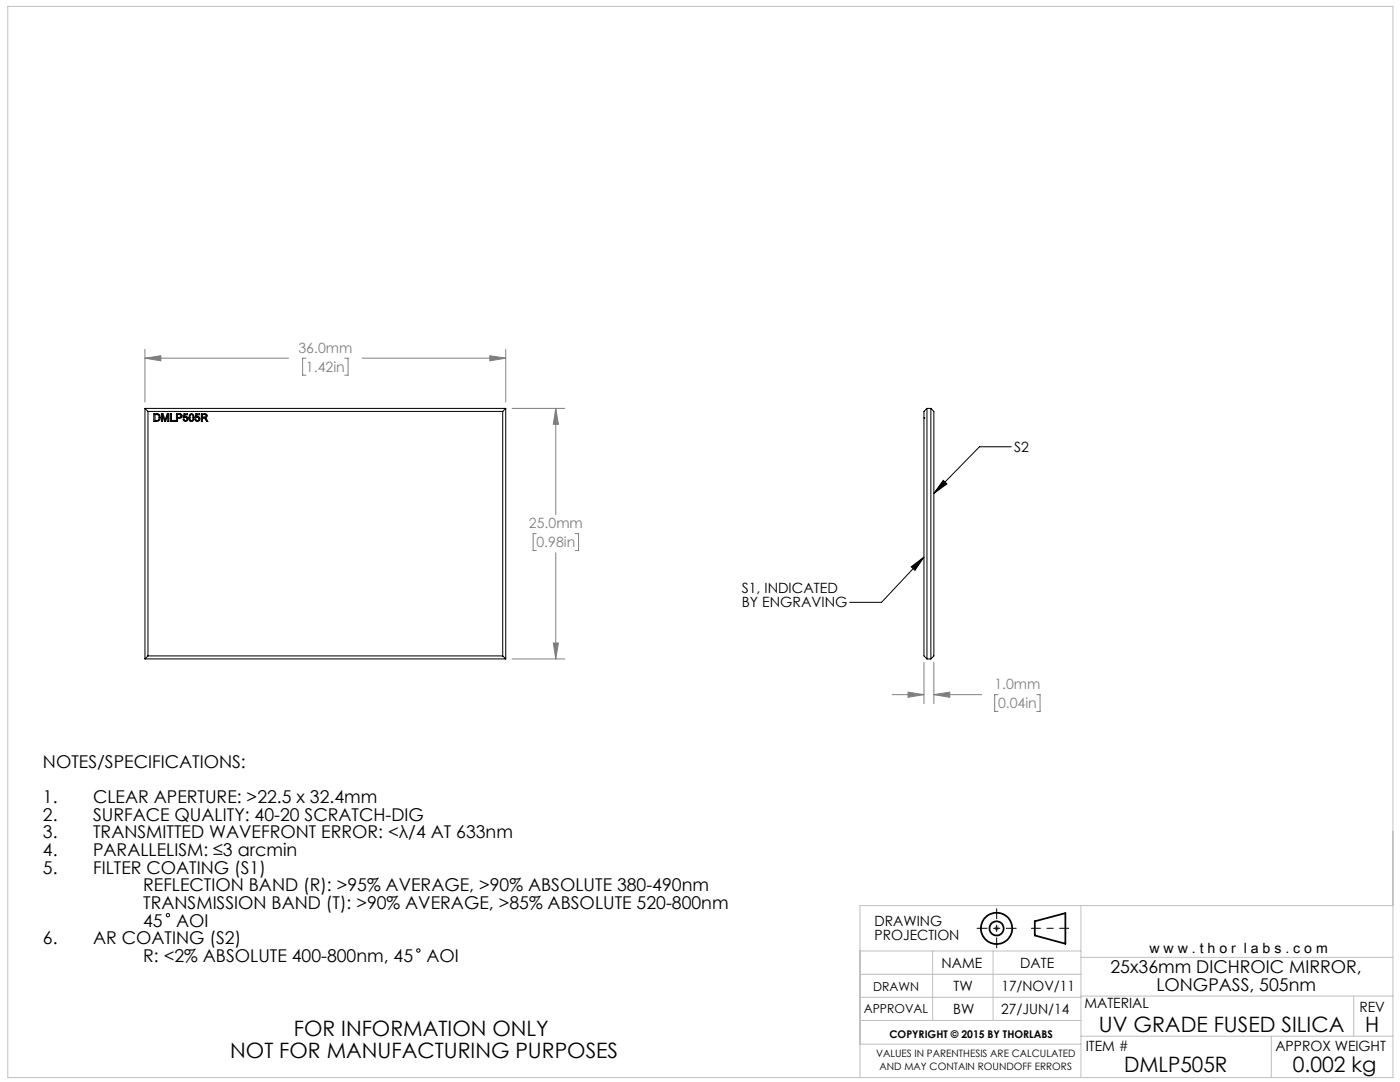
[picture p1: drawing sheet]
<svg xmlns="http://www.w3.org/2000/svg" width="279mm" height="216mm" viewBox="0 0 279 216" stroke-linecap="round" stroke-linejoin="round" font-family="sans-serif">
<g fill="none" stroke="#000" stroke-width=".35">
<path d="M206.5 183.8l6.1-1.6v6.1l-6.1-1.6z"/>
<circle cx="198.9" cy="185.2" r="3.1"/>
<circle cx="198.9" cy="185.2" r="1.4"/>
</g>
<g fill="none" stroke="#808080" stroke-width=".2">
<path d="M28.9 71.5l3.2-.5v1zM28.9 71.5h28.7M28.9 69.7v10.5M61.1 71.5h-.7v3.4h.7M68.8 71.5h.7v3.4h-.7M72.3 71.5h28.6M97.8 71l3.1 .5-3.1 .5zM100.9 69.7v10.5M102.2 81.5h10.5M110.9 81.5l.5 3.2h-1zM110.9 81.5v21.2M107 106.5h-.6v3.4h.6"/>
<path d="M110.9 110.3v21.2M114.8 106.5h.7v3.4h-.7M102.2 131.5h10.5M110.4 128.3h1l-.5 3.2zM178 138.6h6.4M181.2 138.1l3.2 .5-3.2 .5zM184.4 132.2v8.2M186.4 138.6l3.1-.5v1zM186.4 138.6h9.5M186.4 132.2v8.2M199.2 138.6h-.7v3.4h.7M206.9 138.6h.7v3.4h-.7"/>
<path d="M198.4 185.2h1M198.5 184.9l.7 .7M198.9 184.7v1M199.2 184.9l-.7 .7"/>
</g>
<path d="M205.8 185.2h7.5" fill="none" stroke="#000" stroke-width=".2" stroke-dasharray="15.2 1.3 1.3 1.3" stroke-dashoffset="13.4"/>
<path d="M195 185.2h7.8M198.9 181.3v7.8" fill="none" stroke="#000" stroke-width=".2" stroke-dasharray="15.2 1.3 1.3 1.3" stroke-dashoffset="13.2"/>
<g fill="none" stroke="#c0c0c0" stroke-width=".2">
<path d="M1.6 1.3h276.4v213.7h-276.4zM171.6 189.8h44.1M171.6 199h44.1M171.6 194.4h44.1M186.1 189.8v13.8M198.2 189.8v13.8M215.7 198.8h62.3M215.7 180.7v34.3M215.7 191h62.3M270.2 198.8v8M278 180.7h-106.4v34.3M171.6 203.6h44.1"/>
<path d="M171.6 208.4h44.1M215.7 206.8h62.3M253.7 206.8v8.2"/>
</g>
<g fill="none" stroke="#000" stroke-width=".2">
<path d="M188.2 95.8l.8 .8-2.6 1.9zM201.8 89.1h-6.3l-9.1 9.4M181.9 113.1l2.5-1.9-1.8 2.6zM184.4 111.2l-8.5 9h-6.3"/>
<circle cx="33.5" cy="182.6" r=".33"/>
<circle cx="83.5" cy="189.7" r=".33"/>
</g>
<path d="M188.2 95.8l.8 .8-2.6 1.9zM181.9 113.1l2.5-1.9-1.8 2.6z" fill="#000"/>
<path d="M28.9 71.5l3.2-.5v1zM97.8 71l3.1 .5-3.1 .5zM110.9 81.5l.5 3.2h-1zM110.4 128.3h1l-.5 3.2zM186.4 138.6l3.1-.5v1zM181.2 138.1l3.2 .5-3.2 .5z" fill="#808080"/>
<g fill="none" stroke="#000" stroke-width=".2">
<path d="M28.9 81.5v50M28.9 81.5l.6 .6M28.9 81.5h72M29.5 82.1v48.8M29.5 82.1h70.8M30.7 82.5h.5a.78 .78 0 0 1 .8 .8 .78 .78 0 0 1-.7 .8h-.6zM30.9 82.7a.61 .61 0 0 1 .9 .6 .61 .61 0 0 1-.9 .6zM32.2 82.5h.3l.4 1.4 .5-1.4h.3v1.6h-.2v-1.3l-.4 1.3h-.3l-.4-1.3v1.3h-.2zM34 82.5h.2v1.4h.8v.2h-1zM35.2 82.5h.6a.47 .47 0 0 1 .6 .5 .47 .47 0 0 1-.6 .5h-.4v.6h-.2zM35.4 82.7h.4a.27 .27 0 0 1 .3 .2 .27 .27 0 0 1-.2 .4h-.5zM36.7 82.5h.7v.3h-.5l-.1 .3a.5 .5 0 0 1 .7 .3 .5 .5 0 0 1-.3 .7 .5 .5 0 0 1-.7-.4l.2-.1a.32 .32 0 0 0 .5 .2 .32 .32 0 0 0 .1-.5 .32 .32 0 0 0-.5 .1h-.3z"/>
<path d="M37.9 82.7l.1-.1a.54 .54 0 0 1 .6 .1 .54 .54 0 0 1 .1 .6 .54 .54 0 0 1-.2 .7 .54 .54 0 0 1-.6 0l-.2-.7zM38 82.8l.1-.1a.48 .48 0 0 1 .4 .8v.2a.27 .27 0 0 1-.3 .2 .27 .27 0 0 1-.2-.2zM39.1 82.5h.7v.3h-.6v.3a.5 .5 0 0 1 .7 .3 .5 .5 0 0 1-.4 .7 .5 .5 0 0 1-.6-.4l.2-.1a.32 .32 0 0 0 .5 .2 .32 .32 0 0 0 0-.5 .32 .32 0 0 0-.5 .1h-.2zM40.2 82.5h.7a.41 .41 0 0 1 .4 .4 .41 .41 0 0 1-.3 .5l.5 .7h-.3l-.5-.7h-.3v.7h-.2zM40.4 82.7h.6l.1 .4-.7 .1zM100.3 82.1v48.8M100.9 81.5l-.6 .6M100.9 81.5v50M184.4 83.4h.1M185 81.5h.8M185 81.5v50M185 81.5l-.6 .6v48.8l.6 .6"/>
<path d="M185.8 81.5l.6 .6v48.8l-.6 .6M185.8 81.5v50M28.9 131.5h72M29.5 130.9h70.8M29.5 130.9l-.6 .6M100.3 130.9l.6 .6M185 131.5h.8"/>
</g>
<g font-size="4.2">
<text x="58.6" y="206.8">FOR INFORMATION ONLY</text>
<text x="219.3" y="206">UV GRADE FUSED SILICA</text>
<text x="272.5" y="206">H</text>
<text x="45.9" y="211">NOT FOR MANUFACTURING PURPOSES</text>
<text x="224.3" y="213.9">DMLP505R</text>
<text x="258" y="213.9">0.002 kg</text>
</g>
<g font-size="3.5">
<text x="8.6" y="153.2">NOTES/SPECIFICATIONS:</text>
<text x="8.6" y="160.2">1.</text>
<text x="18.6" y="160.2">CLEAR APERTURE: &gt;22.5 x 32.4mm</text>
<text x="8.6" y="163.8">2.</text>
<text x="8.6" y="167.3">3.</text>
<text x="18.6" y="163.8">SURFACE QUALITY: 40-20 SCRATCH-DIG</text>
<text x="18.6" y="167.3">TRANSMITTED WAVEFRONT ERROR: &lt;λ/4 AT 633nm</text>
<text x="8.6" y="170.8">4.</text>
<text x="18.6" y="170.8">PARALLELISM: ≤3 arcmin</text>
<text x="8.6" y="174.3">5.</text>
<text x="18.6" y="174.3">FILTER COATING (S1)</text>
<text x="28.6" y="177.9">REFLECTION BAND (R): &gt;95% AVERAGE, &gt;90% ABSOLUTE 380-490nm</text>
<text x="28.6" y="181.4">TRANSMISSION BAND (T): &gt;90% AVERAGE, &gt;85% ABSOLUTE 520-800nm</text>
<text x="28.6" y="184.9">45</text>
<text x="35.1" y="184.9">AOI</text>
<text x="8.6" y="188.5">6.</text>
<text x="18.6" y="188.5">AR COATING (S2)</text>
<text x="28.6" y="192">R: &lt;2% ABSOLUTE 400-800nm, 45</text>
<text x="85.1" y="192">AOI</text>
<text x="221.6" y="194.2">25x36mm DICHROIC MIRROR,</text>
<text x="230.8" y="197.7">LONGPASS, 505nm</text>
</g>
<g font-size="2.8" fill="#808080">
<text x="59.6" y="70.4">36.0mm</text>
<text x="61.1" y="74.2">1.42in</text>
<text x="105.6" y="105.4">25.0mm</text>
<text x="107.1" y="109.2">0.98in</text>
<text x="198.5" y="137.6">1.0mm</text>
<text x="199.2" y="141.3">0.04in</text>
</g>
<g font-size="2.8">
<text x="202.4" y="90.2">S2</text>
<text x="148" y="118.4">S1, INDICATED</text>
<text x="148" y="121.2">BY ENGRAVING</text>
<text x="174.5" y="184.8">DRAWING</text>
<text x="174.5" y="187.6">PROJECTION</text>
<text x="229.4" y="190.2">w w w . t h o r l a b s . c o m</text>
<text x="187.9" y="193.2">NAME</text>
<text x="190.3" y="197.7">TW</text>
<text x="199.9" y="197.7">17/NOV/11</text>
<text x="203.6" y="193.2">DATE</text>
<text x="190.3" y="202.4">BW</text>
<text x="199.8" y="202.4">27/JUN/14</text>
<text x="216.4" y="201.2">MATERIAL</text>
<text x="271.3" y="202">REV</text>
<text x="216.7" y="209.7">ITEM #</text>
<text x="254.5" y="209.7">APPROX WEIGHT</text>
</g>
<g font-size="2.5">
<text x="174.2" y="197.7">DRAWN</text>
<text x="172.4" y="202.2">APPROVAL</text>
</g>
<text font-size="2.1" x="177.5" y="207.1">COPYRIGHT © 2015 BY THORLABS</text>
<g font-size="2">
<text x="174.8" y="211">VALUES IN PARENTHESIS ARE CALCULATED</text>
<text x="175.5" y="213.5">AND MAY CONTAIN ROUNDOFF ERRORS</text>
</g>
</svg>
